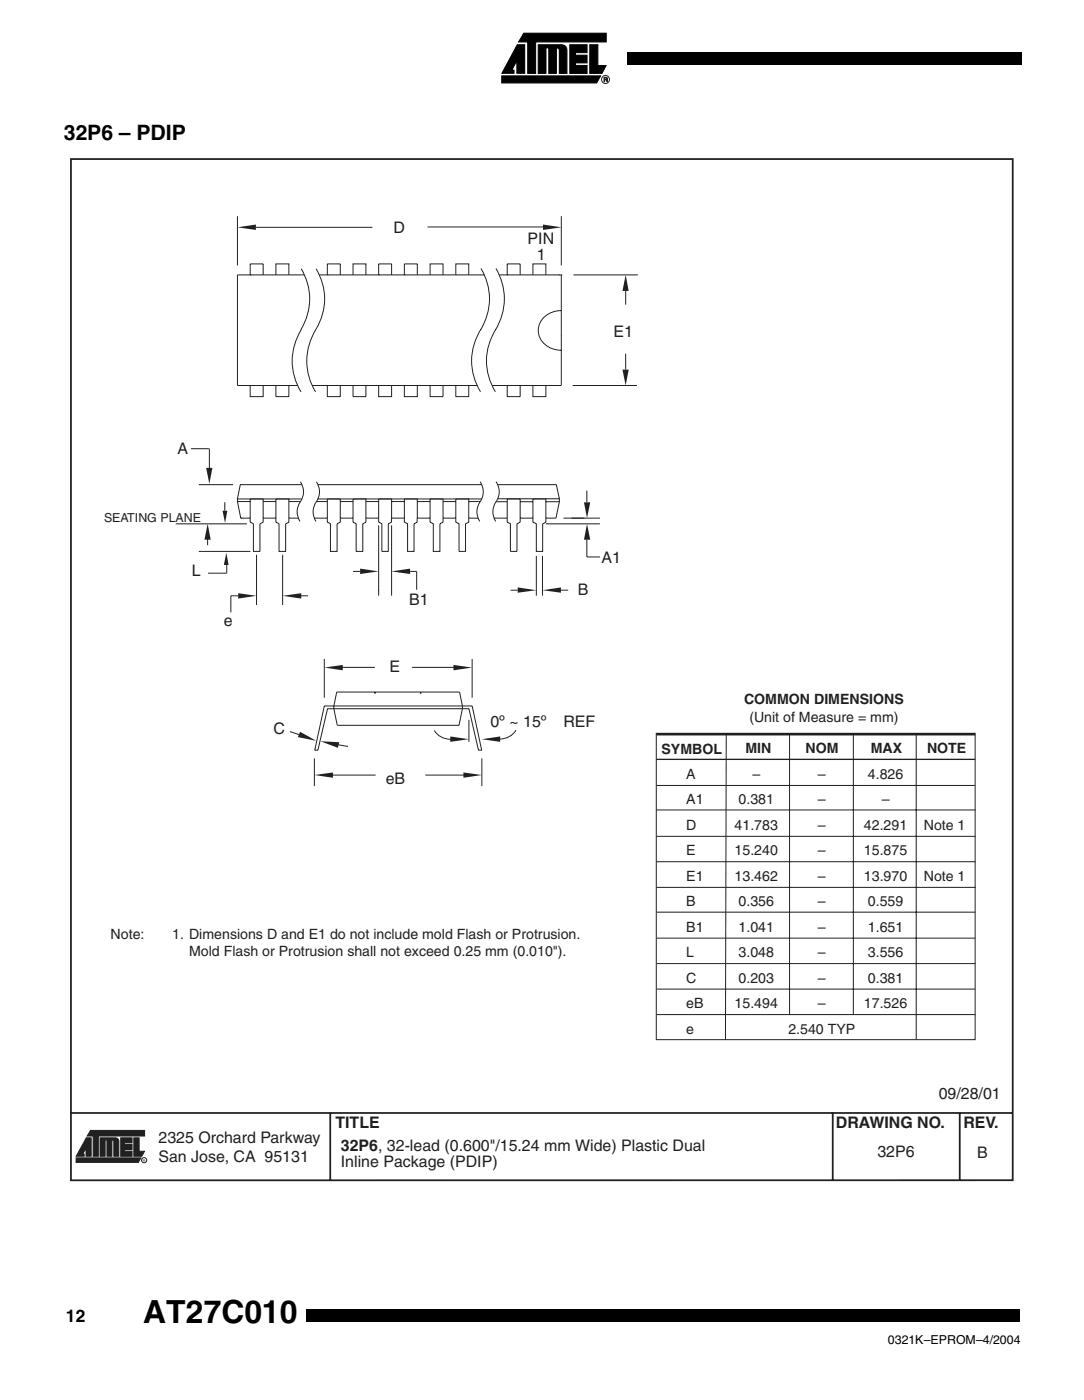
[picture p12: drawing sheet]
<svg xmlns="http://www.w3.org/2000/svg" width="216mm" height="279mm" viewBox="0 0 216 279" stroke-linecap="round" stroke-linejoin="round" font-family="sans-serif">
<path d="M125 10.4h78.6v2.5h-78.6z" fill="#000"/>
<path d="M98.5 5.7h24.3v11.8h-24.3z" fill="#fff"/>
<path d="M99.9 15.1h19.7l-.8 1.4h-18.9zM103 8.9h1.5v5.7h-1.6v-2.5l-1 1.9h.5v.6h-2.4zM104.3 6.6h16.4v1.8h-14v6.2h-1.6v-6.2h-1.8zM107.2 8.9h4.6a1.05 1.05 0 0 1 1.1 1.2v4.5h-1.5v-4.6a.52 .52 0 0 0-.6-.5v5.1h-1.5v-5.1h-.6v5.1h-1.5zM113.5 8.9h3.4v1.6h-2.3v.5h2.3v1.5h-2.3v.5h2.3v1.6h-3.4zM117.5 8.9h1.6v4.2h1.6l-.8 1.5h-2.4z" fill="#000" stroke="#000" stroke-width=".2"/>
<g fill="#231f20">
<path d="M120.7 15.4l.2 .1v.4l.1 .4h-.1l-.1-.3-.1-.1 .2-.2z"/>
<path d="M120.3 15.4h.4l-.3 .1v.3h.3l-.3 .1v.4h-.1z"/>
</g>
<g fill="none" stroke="#231f20" stroke-width=".2">
<path d="M120.3 15.4l.6 .1v.4l.1 .4h-.1l-.2-.4h-.3v.4h-.1zM120.4 15.5h.4v.3h-.4z"/>
<circle cx="120.6" cy="15.8" r=".8"/>
</g>
<path d="M61.1 261h148v2.4h-148z" fill="#000"/>
<g fill="#fff">
<path d="M203.2 256.9h5.9v12.7h-5.9z"/>
<path d="M13.7 31.4h188.5v204.3h-188.5z"/>
</g>
<g fill="#231f20" stroke="#231f20" stroke-width=".2">
<path d="M17.2 226.8h1v3.7h-1.1v-1.7l-.6 1.3h.3v.4h-1.6z"/>
<path d="M26.7 226.8h1v2.7h1.1l-.6 1h-1.5z"/>
<path d="M15.2 230.8h12.9l-.5 .9h-12.4z"/>
<path d="M18 225.3h10.8v1.1h-9.2v4.1h-1.1v-4.1h-1.1z"/>
<path d="M19.9 226.8h3a.68 .68 0 0 1 .8 .7v3h-1v-3l-.1-.2-.3-.1v3.3h-1v-3.3h-.4v3.3h-1z"/>
<path d="M24 226.8h2.3v1h-1.5v.3h1.5v1h-1.5v.3h1.5v1.1h-2.3z"/>
</g>
<g fill="none" stroke="#231f20" stroke-width=".2">
<path d="M47.3 43.1v9.8M111.8 43.1v9.8M50.5 104.4v5.5h1.3v-5.5"/>
<circle cx="28.7" cy="231.2" r=".52"/>
</g>
<path d="M14.1 31.7h187.6v203.5l-187.6 .1zM14.1 221.8h187.5M65.8 221.8v13.4M165.9 221.8v13.3M191.2 221.8v13.3" fill="none" stroke="#231f20" stroke-width=".35"/>
<g fill="#231f20">
<path d="M92.3 154l3.7 .5-3.7 .5z"/>
<path d="M62.6 154.5l3.7-.5v1z"/>
</g>
<path d="M67.4 148.4l1.9 .4" fill="none" stroke="#231f20" stroke-width=".2"/>
<path d="M63.8 147.7l3.8 .2-.3 1.2z" fill="#231f20"/>
<path d="M41.7 89.4v4.5M44.8 100.1v1.7M45.2 112.6v1.7M46 118.8v3.3" fill="none" stroke="#231f20" stroke-width=".2"/>
<g fill="#231f20">
<path d="M41.4 104.4l.6 3.2h-1.3z"/>
<path d="M41.1 93.3h1.2l-.6 3.2z"/>
</g>
<path d="M46 118.8h1.4" fill="none" stroke="#231f20" stroke-width=".2"/>
<path d="M47.4 118.2l3.7 .6-3.7 .5z" fill="#231f20"/>
<path d="M59.9 118.8h1.4" fill="none" stroke="#231f20" stroke-width=".2"/>
<path d="M56.3 118.8l3.7-.6v1.1z" fill="#231f20"/>
<path d="M70.3 113.9h1.4" fill="none" stroke="#231f20" stroke-width=".2"/>
<path d="M71.7 113.3l3.7 .6-3.7 .5z" fill="#231f20"/>
<path d="M75.3 117.6h.1M81.7 113.9h1.3" fill="none" stroke="#231f20" stroke-width=".2"/>
<path d="M78 113.9l3.7-.6v1.1z" fill="#231f20"/>
<path d="M101.7 117.6h1.4" fill="none" stroke="#231f20" stroke-width=".2"/>
<path d="M103.1 117.1l3.7 .5-3.7 .5z" fill="#231f20"/>
<path d="M111.7 117.6h1.5" fill="none" stroke="#231f20" stroke-width=".2"/>
<path d="M108 117.6l3.7-.5v1z" fill="#231f20"/>
<path d="M39.6 96.6h6.8M35 104.4h14.2M39.6 109.9h10.3M51.1 110.6v10M56.3 110.6v10M75.4 104.7v14M78 104.7v14M106.8 110.8v7.9M108 110.8v7.9" fill="none" stroke="#231f20" stroke-width=".2"/>
<g fill="#231f20">
<path d="M95.9 147.3l3.7-.5v1.1z"/>
<path d="M89.7 146.8l3.7 .5-3.7 .6z"/>
</g>
<path d="M94 131.3v7.8M64.6 140.7h1.9v.6h-1.3l-1.9 8.2h-.6zM92.1 140.7h1.9l1.9 8.8h-.6l-1.9-8.2h-1.3M93.4 143.5v4.4" fill="none" stroke="#231f20" stroke-width=".2"/>
<g fill="#231f20">
<path d="M90.3 132.5l3.7 .6-3.7 .5z"/>
<path d="M64.6 133.1l3.7-.6v1.1z"/>
</g>
<path d="M116.9 107.6v3.4M116.9 111h2.6M64.6 131.3v7.8M62.6 151.2v5.5M96 151.2v5.5" fill="none" stroke="#231f20" stroke-width=".2"/>
<path d="M116.9 104.4l.7 3.2h-1.3z" fill="#231f20"/>
<path d="M116.9 97.8v2.3" fill="none" stroke="#231f20" stroke-width=".2"/>
<path d="M116.3 100.1h1.3l-.7 3.2z" fill="#231f20"/>
<path d="M124.6 70.5v3.2M108.7 104.4h10.8M112.2 103.3h7.3" fill="none" stroke="#231f20" stroke-width=".2"/>
<path d="M124 73.7h1.2l-.6 3.1z" fill="#231f20"/>
<path d="M124.6 58v2.7" fill="none" stroke="#231f20" stroke-width=".2"/>
<path d="M124.6 54.8l.6 3.2h-1.2z" fill="#231f20"/>
<path d="M114.2 54.8h12.8M114.1 76.8h12.8" fill="none" stroke="#231f20" stroke-width=".2"/>
<path d="M108.2 44.8l3.6 .5-3.6 .5z" fill="#231f20"/>
<path d="M51 45.3h23.2" fill="none" stroke="#231f20" stroke-width=".2"/>
<path d="M47.3 45.3l3.7-.5v1z" fill="#231f20"/>
<g fill="none" stroke="#231f20" stroke-width=".2">
<path d="M49.8 54.8h.1M49.8 54.8v-2.2h2.6v2.2M55 54.8v-2.2h2.5v2.2M60 53.6a11.6 11.6 0 0 1-.1 12.1M60 54.8h-12.7v22M63 53.6a11.7 11.7 0 0 1-.5 12.8 11.7 11.7 0 0 0 .4 11.7M65.2 54.8h.1M65.2 54.8v-2.2h2.6v2.2M70.3 54.8v-2.2h2.6v2.2M75.4 54.8h.1M75.4 54.8v-2.2h2.6v2.2M80.5 54.8h.1"/>
<path d="M80.5 54.8v-2.2h2.6v2.2M85.7 54.8v-2.2h2.5v2.2M90.8 54.8v-2.2h2.6v2.2M95.8 53.5a11.7 11.7 0 0 1-.1 12.2M98.8 53.5a11.7 11.7 0 0 1-.1 12.2M101 54.8h.1M101 54.8v-2.2h2.6v2.2M106.1 54.8v-2.2h2.6v2.2M111.3 54.8h.1M111.8 54.8h.1M111.8 54.8v9.9M49.8 76.8v2.3h2.6v-2.3"/>
<path d="M55 76.8v2.3h2.5v-2.3M60 65.7a11.6 11.6 0 0 0 0 12.4M65.2 76.8v2.3h2.6v-2.3M70.3 76.8v2.3h2.6v-2.3M75.4 76.8v2.3h2.6v-2.3M80.5 76.8v2.3h2.6v-2.3M85.7 76.8v2.3h2.5v-2.3M90.8 76.8v2.3h2.6v-2.3M95.8 65.7a11.6 11.6 0 0 0-.1 12.4M98.7 65.7a11.5 11.5 0 0 0 0 12.4M101 76.8v2.3h2.6v-2.3M106.1 76.8v2.3h2.6v-2.3"/>
<path d="M111.8 61.9a4.1 4.1 0 0 0-4.3 5.3 4.5 4.5 0 0 0 4.3 2.6M111.8 66.9v9.9h-13.2M47.3 99.5v.5h2.5M52.4 100h2.6M57.5 100h2M59.8 96a3.6 3.6 0 0 1-.2 4.4 3.5 3.5 0 0 0 .1 3.5M63 96a3.6 3.6 0 0 1-.2 4.4 3.4 3.4 0 0 0 .1 3.5M67.8 100h2.5M72.9 100h2.5M78 100h2.5M83.1 100h2.6M88.2 100h2.6"/>
<path d="M93.4 100h1.9M95.6 96a3.6 3.6 0 0 1-.2 4.4 3.5 3.5 0 0 0 .2 3.5M98.8 96a3.6 3.6 0 0 1-.2 4.4 3.5 3.5 0 0 0 .1 3.5M111.4 99.4v.6h-2.7M47.9 103.3h1.9v-3.8h2.6v3.8h2.6v-3.8h2.5v3.8h1.9M62.7 103.3h2.5v-3.8h2.6v3.8h2.5v-3.8h2.6v3.8h2.5v-3.8h2.6v3.8h2.5v-3.8h2.6v3.8h2.6v-3.8h2.5v3.8h2.6v-3.8h2.6v3.8h1.8M98.5 103.3h2.5v-3.8h2.6v3.8h2.5v-3.8h2.6v3.8h2M103.6 100h2.5M113.8 103.3h2.6M67.1 137.9h24.4M74.7 137.9v.4M83.8 137.9v.4"/>
<path d="M66.5 140.7h25.6v.6h-25.6M67.2 144.6h24.2"/>
</g>
<g fill="#231f20">
<path d="M45.1 110.2l.4 2.4h-.9z"/>
<path d="M44.3 101.8h1l-.5 2.5z"/>
</g>
<g fill="none" stroke="#231f20" stroke-width=".2">
<path d="M60 54.8h.6M63.6 54.8h32.9M85.2 45.2h23.2M99.4 54.8h12.4M47.3 76.8h11.9M62.2 76.8h32.9M98.1 76.8h.5M111.8 64.6v2.4M38 89.4h3.6M47.3 100l.6 3.3M59.5 100h.3M60.1 96.6h-12.2l-.6 2.8 12.8 .1"/>
<path d="M63 100h2.2M63.3 96.6h32.6M63.3 99.5h32.6M95.3 100h.4M99.1 96.6h11.7l.6 2.8h-12.3M41.4 107v1.7M41.4 114.2h3.6M47.9 103.3h.1M49.8 103.3v.8l.7 .3M52.4 103.3v.8l-.6 .3M55 103.3v.8l.6 .3v5.5h1.3v-5.5l.6-.3v-.8M62.6 103.3h.1"/>
<path d="M65.2 103.3v.8l.6 .3v5.5h1.3v-5.5l.7-.3v-.8M70.3 103.3v.8l.6 .3v5.5h1.4v-5.5l.6-.3v-.8M75.4 103.3v.8l.7 .3v5.5h1.2v-5.5l.7-.3v-.8M80.5 103.3v.8l.7 .3v5.5h1.3v-5.5l.6-.3v-.8M83 113.9v3.6M85.7 103.3v.8l.6 .3v5.5h1.3v-5.5l.6-.3v-.8M90.8 103.3v.8l.6 .3v5.5h1.3v-5.5l.7-.3v-.8M98.4 103.3h.1M98.8 100h2.2M101 103.3v.8l.7 .3v5.5h1.3v-5.5l.6-.3v-.8M106.1 103.3v.8l.7 .3v5.5h1.3v-5.5l.6-.3v-.8M111.4 100l-.7 3.3"/>
<path d="M66.9 133h7.8M67.1 137.9l-.6 2.8M82.1 133h9.5M91.5 137.9l.6 2.8M57.7 145.8l1.9 .6M65.7 154.5h9.1M66.5 141.3l.7 3.3M84.7 154.5h8.5M86.5 145.6a3.8 3.8 0 0 0 3.7 1.7M92.1 141.3l-.7 3.3M102.8 145.5a3.8 3.8 0 0 1-3.7 1.8"/>
</g>
<path d="M59.8 145.9l3.2 1.8-3.7-.8z" fill="#231f20"/>
<g fill="none" stroke="#231f20" stroke-width=".2">
<path d="M130.7 146.1v61.1h63.5v-61.1M130.7 156.6h63.5M144.6 146.4l-.1 60.8M157.3 146.3v56M170 146.3v55.9M182.5 146.3v60.8M130.7 161.4h63.6M130.7 166.7h63.6M130.7 171.8h63.6M130.7 176.9h63.6M130.8 181.8h63.4M130.8 187h63.4"/>
<path d="M130.8 192.1h63.5M130.8 197.1h63.4M130.8 202.2h63.4"/>
</g>
<path d="M130.7 146.3h63.5" fill="none" stroke="#231f20" stroke-width=".53"/>
<path d="M130.7 151.4h63.5" fill="none" stroke="#231f20" stroke-width=".26"/>
<text font-size="6.3" x="28.5" y="263.7">AT27C010</text>
<text font-size="4.2" x="12.7" y="27.9">32P6 – PDIP</text>
<text font-size="3.5" x="13.1" y="263.4">12</text>
<g font-size="3.2" fill="#231f20">
<text x="78.3" y="46.4">D</text>
<text x="105.1" y="48.6">PIN</text>
<text x="106.9" y="51.9">1</text>
<text x="122.2" y="67.2">E1</text>
<text x="35.3" y="90.4">A</text>
<text x="119.8" y="112.2">A1</text>
<text x="38.2" y="114.8">L</text>
<text x="115.1" y="118.5">B</text>
<text x="44.6" y="124.7">e</text>
<text x="81.5" y="120.6">B1</text>
<text x="77.6" y="134">E</text>
<text x="54.5" y="146.3">C</text>
<text x="97.7" y="144.9">0º ~ 15º</text>
<text x="112.2" y="144.9">REF</text>
<text x="76.8" y="156.2">eB</text>
<text x="187" y="219.1">09/28/01</text>
<text x="31.6" y="227.8">2325 Orchard Parkway</text>
<text x="66.8" y="224.8">TITLE</text>
<text x="166.5" y="224.8">DRAWING NO.</text>
<text x="191.9" y="224.9">REV.</text>
<text x="31.6" y="231.6">San Jose, CA 95131</text>
<text x="67.9" y="229.5">32P6, 32-lead (0.600&quot;/15.24 mm Wide) Plastic Dual</text>
<text x="67.9" y="232.7">Inline Package (PDIP)</text>
<text x="174.7" y="230.7">32P6</text>
<text x="194.6" y="230.9">B</text>
</g>
<g font-size="2.8" fill="#231f20">
<text x="148.2" y="140.3">COMMON DIMENSIONS</text>
<text x="149.2" y="143.9">(Unit of Measure = mm)</text>
<text x="131.8" y="150.3">SYMBOL</text>
<text x="136.7" y="155.2">A</text>
<text x="148.5" y="150.1">MIN</text>
<text x="149.8" y="155.2">–</text>
<text x="160.5" y="150.2">NOM</text>
<text x="162.9" y="155.2">–</text>
<text x="172.9" y="155.2">4.826</text>
<text x="173.4" y="150.1">MAX</text>
<text x="184.6" y="150.2">NOTE</text>
<text x="136.7" y="160.3">A1</text>
<text x="147.1" y="160.3">0.381</text>
<text x="162.9" y="160.3">–</text>
<text x="175.6" y="160.3">–</text>
<text x="136.7" y="165.4">D</text>
<text x="146.3" y="165.4">41.783</text>
<text x="162.9" y="165.4">–</text>
<text x="172.1" y="165.4">42.291</text>
<text x="184" y="165.4">Note 1</text>
<text x="136.7" y="170.4">E</text>
<text x="146.3" y="170.4">15.240</text>
<text x="162.9" y="170.4">–</text>
<text x="172.1" y="170.4">15.875</text>
<text x="136.7" y="175.5">E1</text>
<text x="146.3" y="175.5">13.462</text>
<text x="162.9" y="175.5">–</text>
<text x="172.1" y="175.5">13.970</text>
<text x="184" y="175.5">Note 1</text>
<text x="136.7" y="180.6">B</text>
<text x="136.7" y="185.7">B1</text>
<text x="147.1" y="180.6">0.356</text>
<text x="147.1" y="185.7">1.041</text>
<text x="162.9" y="180.6">–</text>
<text x="162.9" y="185.7">–</text>
<text x="172.9" y="180.6">0.559</text>
<text x="172.9" y="185.7">1.651</text>
<text x="22" y="187.1">Note:</text>
<text x="34.3" y="187.1">1. Dimensions D and E1 do not include mold Flash or Protrusion.</text>
<text x="37.7" y="190.6">Mold Flash or Protrusion shall not exceed 0.25 mm (0.010&quot;).</text>
<text x="136.7" y="190.8">L</text>
<text x="147.1" y="190.8">3.048</text>
<text x="162.9" y="190.8">–</text>
<text x="172.9" y="190.8">3.556</text>
<text x="136.7" y="195.8">C</text>
<text x="147.1" y="195.8">0.203</text>
<text x="162.9" y="195.8">–</text>
<text x="172.9" y="195.8">0.381</text>
<text x="136.7" y="200.9">eB</text>
<text x="146.3" y="200.9">15.494</text>
<text x="162.9" y="200.9">–</text>
<text x="172.1" y="200.9">17.526</text>
<text x="136.7" y="206">e</text>
<text x="157" y="206">2.540 TYP</text>
</g>
<text font-size="2.5" fill="#231f20" x="20.7" y="104">SEATING PLANE</text>
<text font-size="2.5" x="176.8" y="267.8">0321K–EPROM–4/2004</text>
<text font-size=".7" fill="#231f20" x="28.4" y="231.5">R</text>
</svg>
